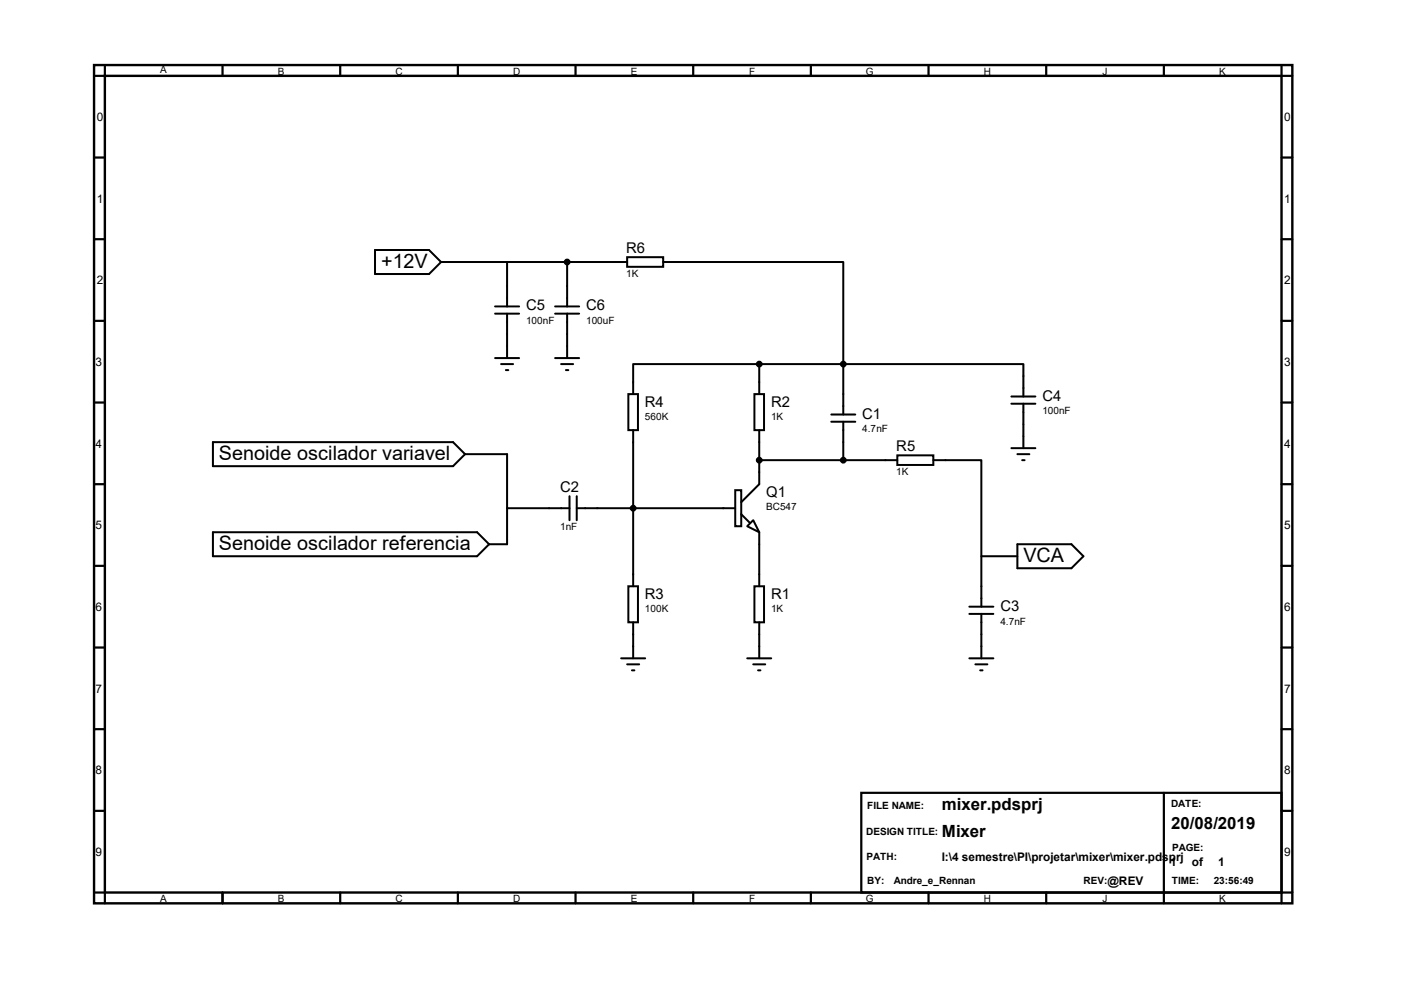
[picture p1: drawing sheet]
<svg xmlns="http://www.w3.org/2000/svg" width="297mm" height="210mm" viewBox="0 0 297 210" stroke-linecap="round" stroke-linejoin="round" font-family="sans-serif">
<path d="M19.9 13.8h253.5v177.3h-253.5zM22.2 16h248.9v172.8h-248.9z" fill="none" stroke="#000" stroke-width=".51"/>
<g fill="none" stroke="#000" stroke-width=".47">
<path d="M22.2 13.8v2.2h-2.3M47.1 13.8v2.2M72 13.8v2.2M96.9 13.8v2.2M121.8 13.8v2.2M146.6 13.8v2.2M171.5 13.8v2.2M196.4 13.8v2.2M221.3 13.8v2.2M246.2 13.8v2.2M271.1 13.8v2.2h2.3M19.9 33.3h2.3"/>
<path d="M271.1 33.3h2.3M19.9 50.6h2.3M271.1 50.6h2.3M19.9 67.9h2.3M271.1 67.9h2.3M19.9 85.1h2.3M271.1 85.1h2.3M19.9 102.4h2.3M19.9 119.7h2.3M271.1 102.4h2.3M271.1 119.7h2.3M19.9 136.9h2.3"/>
<path d="M271.1 136.9h2.3M19.9 154.2h2.3M271.1 154.2h2.3M19.9 171.5h2.3M182.2 167.7h88.9v21.1h-88.9zM246.2 167.7v23.4M271.1 171.5h2.3M19.9 188.8h2.3v2.3M47.1 188.8v2.3M72 188.8v2.3M96.9 188.8v2.3M121.8 188.8v2.3"/>
<path d="M146.6 188.8v2.3M171.5 188.8v2.3M196.4 188.8v2.3M221.3 188.8v2.3M273.4 188.8h-2.3v2.3"/>
</g>
<g fill="none" stroke="#000" stroke-width=".42">
<path d="M79.3 52.9h11.5l2.5 2.5-2.5 2.6h-11.5zM93.3 55.4h14M120 55.4h-12.7v9.4M120 55.4v9.4M120 55.4h12.7M132.7 54.4h7.6v2h-7.6zM140.3 55.4h38.1v21.6M104.7 66.3h5.1M104.7 64.8h5.1M104.7 75.7h5.1M106 77h2.5M107 78.3h.5"/>
<path d="M107.3 66.3v9.4M117.4 66.3h5.1M117.4 64.8h5.1M117.4 75.7h5.1M118.7 77h2.5M119.7 78.3h.5M120 66.3v9.4M160.6 77h-26.7v6.4M160.6 77v6.4M160.6 77h17.8M178.4 77h38.1v6.9M178.4 77v10.7"/>
<path d="M45 93.5h50.8l2.6 2.6-2.6 2.5h-50.8zM98.4 96.1h8.9v19h-3.8M132.9 83.4h2.1v7.6h-2.1zM133.9 91v33M159.6 83.4h2v7.6h-2zM160.6 91v11.4l-3.8 3.8M160.6 97.3h29.2M175.9 89.2h5M175.9 87.7h5M178.4 89.2v8.1M189.8 96.3h7.6v2h-7.6zM197.4 97.3h10.2v31"/>
<path d="M214 83.9h5M214 85.4h5M214 94.8h5M215.2 96.1h2.6M216.2 97.3h.5M216.5 85.4v9.4M45 112.6h55.9l2.6 2.5-2.6 2.5h-55.9zM107.3 107.5h13.2M120.5 104.9v5.1M122 107.5h33.5M122 104.9v5.1M155.5 103.7h1.3v7.6h-1.3z"/>
<path d="M156.8 108.8l1.8 1.7M159.3 110l1.3 2.6-2.5-1.3zM160.6 112.6v11.4M207.6 117.6h7.6M215.2 115.1h11.5l2.5 2.5-2.5 2.6h-11.5zM131.4 139.2h5.1M132.9 124h2.1v7.6h-2.1zM133.9 131.6v7.6M158.1 139.2h5.1M159.6 124h2v7.6h-2zM160.6 131.6v7.6M205.1 128.3h5"/>
<path d="M205.1 129.8h5M205.1 139.2h5M207.6 129.8v9.4M132.7 140.5h2.5M133.7 141.8h.5M159.3 140.5h2.6M160.4 141.8h.5M206.3 140.5h2.6M207.3 141.8h.6"/>
</g>
<g fill="#000" stroke="#000" stroke-width=".42">
<circle cx="120" cy="55.4" r=".51"/>
<circle cx="160.6" cy="77" r=".51"/>
<circle cx="178.4" cy="77" r=".51"/>
<circle cx="160.6" cy="97.3" r=".51"/>
<circle cx="178.4" cy="97.3" r=".51"/>
<circle cx="133.9" cy="107.5" r=".51"/>
</g>
<g font-size="4.2">
<text x="80.6" y="56.7">+12V</text>
<text x="46.3" y="97.3">Senoide oscilador variavel</text>
<text x="46.3" y="116.4">Senoide oscilador referencia</text>
<text x="216.5" y="118.9">VCA</text>
</g>
<g font-size="3.6">
<text x="199.2" y="171.3">mixer.pdsprj</text>
<text x="199.2" y="177.1">Mixer</text>
<text x="247.7" y="175.4">20/08/2019</text>
</g>
<g font-size="3.1">
<text x="132.5" y="53.5">R6</text>
<text x="111.3" y="65.7">C5</text>
<text x="124" y="65.7">C6</text>
<text x="136.4" y="86">R4</text>
<text x="163.1" y="86">R2</text>
<text x="182.4" y="88.5">C1</text>
<text x="220.5" y="84.7">C4</text>
<text x="189.6" y="95.4">R5</text>
<text x="118.5" y="104.1">C2</text>
<text x="162.1" y="105">Q1</text>
<text x="136.4" y="126.6">R3</text>
<text x="163.1" y="126.6">R1</text>
<text x="211.6" y="129.2">C3</text>
</g>
<g font-size="2.5">
<text x="20.5" y="25.6">0</text>
<text x="271.7" y="25.6">0</text>
<text x="20.5" y="42.8">1</text>
<text x="271.7" y="42.8">1</text>
<text x="20.5" y="60.1">2</text>
<text x="271.7" y="60.1">2</text>
<text x="20.2" y="77.4">3</text>
<text x="271.7" y="77.4">3</text>
<text x="20.2" y="94.7">4</text>
<text x="271.7" y="94.7">4</text>
<text x="20.2" y="111.9">5</text>
<text x="271.7" y="111.9">5</text>
<text x="20.2" y="129.2">6</text>
<text x="271.7" y="129.2">6</text>
<text x="20.2" y="146.5">7</text>
<text x="271.7" y="146.5">7</text>
<text x="20.2" y="163.7">8</text>
<text x="271.7" y="163.7">8</text>
<text x="20.2" y="181">9</text>
<text x="199.2" y="182.1">I:\4 semestre\PI\projetar\mixer\mixer.pdsprj</text>
<text x="247.6" y="183.1">1</text>
<text x="252.1" y="183.1">of</text>
<text x="257.7" y="183.1">1</text>
<text x="271.7" y="181">9</text>
<text x="234.3" y="187.2">@REV</text>
</g>
<g font-size="2.1">
<text x="33.9" y="15.5">A</text>
<text x="58.8" y="15.8">B</text>
<text x="83.6" y="15.8">C</text>
<text x="108.5" y="15.8">D</text>
<text x="133.5" y="15.8">E</text>
<text x="158.4" y="15.8">F</text>
<text x="183.2" y="15.8">G</text>
<text x="208.1" y="15.8">H</text>
<text x="233.2" y="15.8">J</text>
<text x="257.9" y="15.8">K</text>
<text x="132.5" y="58.6">1K</text>
<text x="111.3" y="68.6">100nF</text>
<text x="124" y="68.6">100uF</text>
<text x="136.4" y="88.9">560K</text>
<text x="163.1" y="88.9">1K</text>
<text x="220.5" y="87.6">100nF</text>
<text x="182.4" y="91.4">4.7nF</text>
<text x="189.6" y="100.5">1K</text>
<text x="162.1" y="107.9">BC547</text>
<text x="118.5" y="112.2">1nF</text>
<text x="136.4" y="129.5">100K</text>
<text x="163.1" y="129.5">1K</text>
<text x="211.6" y="132.1">4.7nF</text>
<text x="183.5" y="171.2">FILE NAME:</text>
<text x="247.7" y="170.6">DATE:</text>
<text x="183.3" y="176.6">DESIGN TITLE:</text>
<text x="183.3" y="181.9">PATH:</text>
<text x="248" y="180">PAGE:</text>
<text x="33.9" y="190.8">A</text>
<text x="58.8" y="190.8">B</text>
<text x="83.6" y="190.8">C</text>
<text x="108.5" y="190.8">D</text>
<text x="133.5" y="190.8">E</text>
<text x="158.4" y="190.8">F</text>
<text x="183.2" y="190.8">G</text>
<text x="183.5" y="186.9">BY:</text>
<text x="189.1" y="186.9">Andre_e_Rennan</text>
<text x="208.1" y="190.8">H</text>
<text x="229.2" y="187">REV:</text>
<text x="233.2" y="190.8">J</text>
<text x="247.9" y="187">TIME:</text>
<text x="256.8" y="187">23:56:49</text>
<text x="257.9" y="190.8">K</text>
</g>
</svg>
